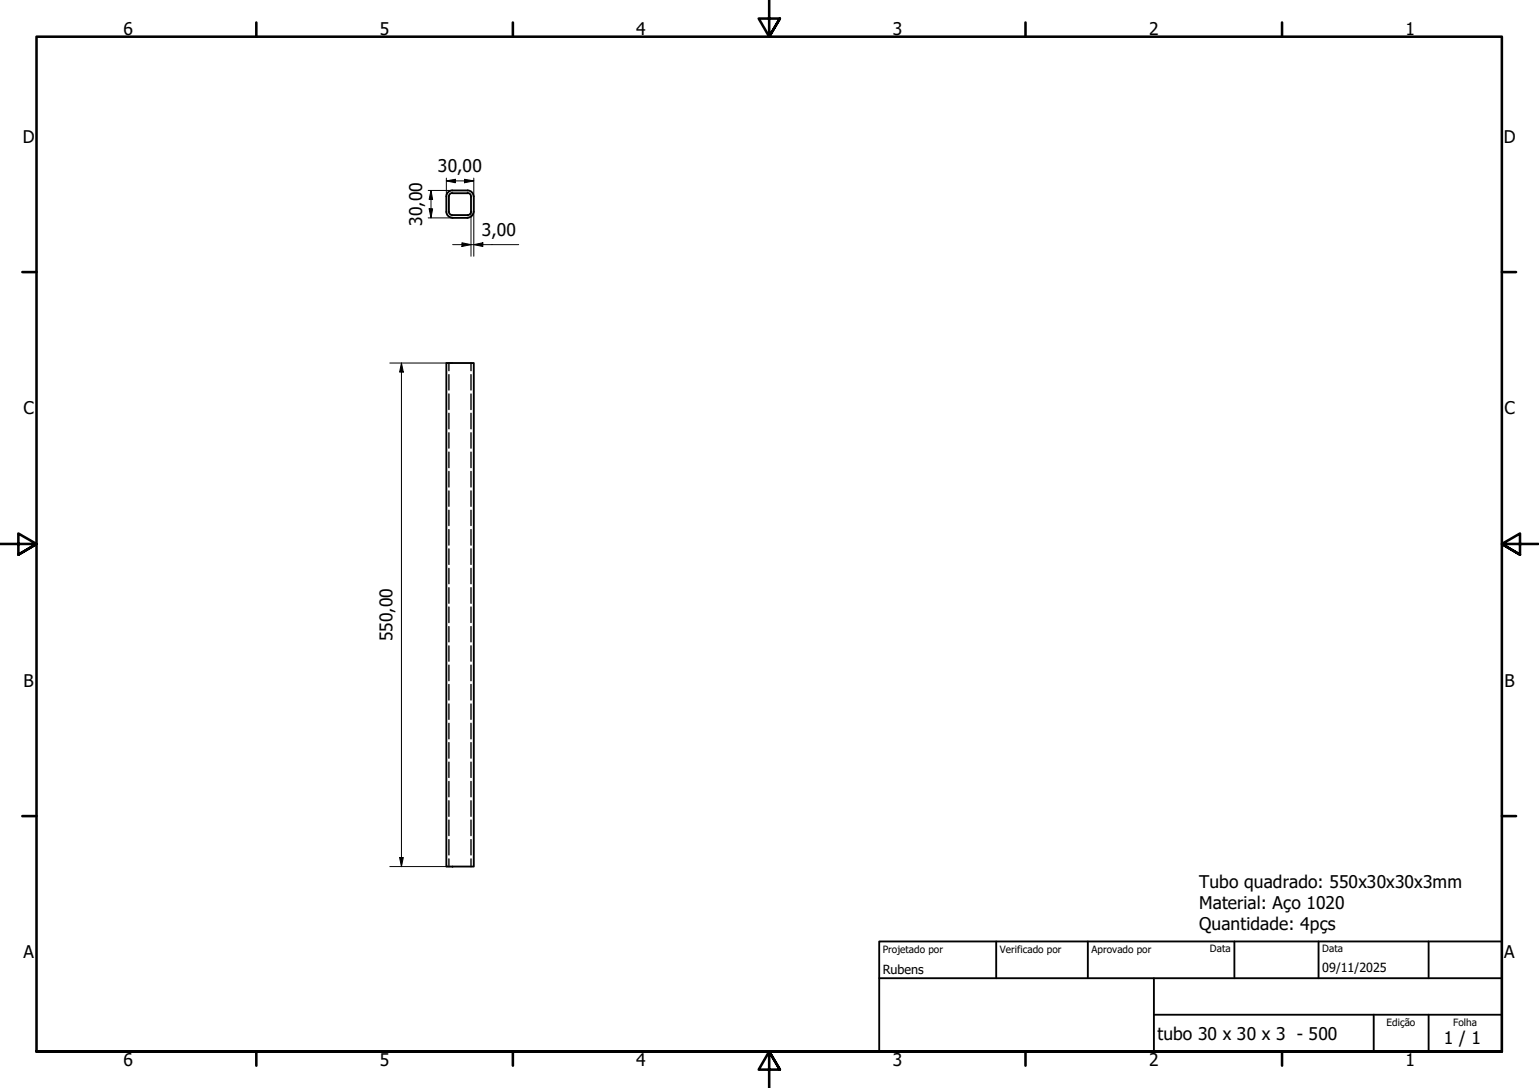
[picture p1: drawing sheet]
<svg xmlns="http://www.w3.org/2000/svg" width="420mm" height="297mm" viewBox="0 0 420 297" stroke-linecap="round" stroke-linejoin="round" font-family="sans-serif">
<!-- layer: Oculto (ISO) -->
<g fill="none" stroke="#000" stroke-width=".38">
<path d="M122.6 99.1v2.1M128.6 99.1v2.1M122.6 102.3v4.2M122.6 107.6v4.2M122.6 112.8v4.3M122.6 118.2v4.2M128.6 102.3v4.2M128.6 107.6v4.2M128.6 112.8v4.3M128.6 118.2v4.2M122.6 123.4v4.3M122.6 128.7v4.3"/>
<path d="M122.6 134v4.2M122.6 139.3v4.2M128.6 123.4v4.3M128.6 128.7v4.3M128.6 134v4.2M128.6 139.3v4.2M122.6 144.6v4.2M122.6 149.8v4.3M122.6 155.2v4.2M128.6 144.6v4.2M128.6 149.8v4.3M128.6 155.2v4.2"/>
<path d="M122.6 160.5v4.2M122.6 165.7v4.3M122.6 171.1v4.1M122.6 176.3v4.2M128.6 160.5v4.2M128.6 165.7v4.3M128.6 171.1v4.1M128.6 176.3v4.2M122.6 181.6v4.3M122.6 186.9v4.2M122.6 192.2v4.2M122.6 197.5v4.2"/>
<path d="M128.6 181.6v4.3M128.6 186.9v4.2M128.6 192.2v4.2M128.6 197.5v4.2M122.6 202.7v4.3M122.6 208.1v4.2M122.6 213.3v4.2M122.6 218.6v4.3M128.6 202.7v4.3M128.6 208.1v4.2M128.6 213.3v4.2M128.6 218.6v4.3"/>
<path d="M122.6 223.9v4.2M122.6 229.2v4.2M122.6 234.5v2.1M128.6 223.9v4.2M128.6 229.2v4.2M128.6 234.5v2.1"/>
</g>
<path d="M121.9 53.6v4.2a1.62 1.62 0 0 0 1.6 1.6M122.6 53.6v4.2a.92 .92 0 0 0 .9 .9M123.5 52a1.62 1.62 0 0 0-1.6 1.6M123.5 52.7a.92 .92 0 0 0-.9 .9M123.5 52h4.2a1.62 1.62 0 0 1 1.6 1.6M123.5 52.8h4.2M123.5 59.5h4.2M127.7 52.7a.92 .92 0 0 1 .9 .9M128.6 53.6v4.2a.92 .92 0 0 1-.9 .9h-4.2M129.3 57.8a1.62 1.62 0 0 1-1.6 1.6M129.3 53.6v4.2M121.9 99.1h7.4v137.5h-7.4z" fill="none" stroke="#000" stroke-width=".51"/>
<!-- layer: Borda (ISO) -->
<g fill="none" stroke="#000" stroke-width=".7">
<path d="M70 6.1v3.9M140 6.1v3.9M210 0v10l-2.9-4.9h5.8l-2.9 4.9 2.9-4.9M280 6.1v3.9M350 6.1v3.9M6.1 74.3h3.9M410 74.3h3.9M0 148.5h10l-5-2.8v5.7l5-2.9-5 2.9M420 148.5h-10l5-2.8v5.7l-5-2.9 5 2.9M6.1 222.8h3.9M410 222.8h3.9M10 287.1v-277.1h400v277.1h-400h400"/>
<path d="M70 287.1v3.8M140 287.1v3.8M212.9 292l-2.9-4.9 2.9 4.9h-5.8l2.9-4.9v9.9M280 287.1v3.8M350 287.1v3.8"/>
</g>
<path d="M240 257h170v30.1h-170zM272 257v10.1M297 257v10.1M337 257v10.1M360 257v10.1M390 257v10.1M240 267.1h170M315 277h95M315 267.1v20M375 277v10.1M390 277v10.1" fill="none" stroke="#000" stroke-width=".51"/>
<g fill="none" stroke="#000" stroke-width=".27">
<path d="M116.9 52h6.6M116.9 59.5h6.6M117.2 57h.9l-.4 2.5zM117.7 52l.4 2.5h-.9zM117.7 52v7.5M121.9 49.4l2.4-.5v1zM121.9 49.4h7.4M121.9 48.6v5M126.8 48.9l2.5 .5-2.5 .5zM128.6 57.8v12.2M129.3 48.6v5M129.3 57.8v12.2"/>
<path d="M123.6 66.8h18M126.1 66.3l2.5 .5-2.5 .5zM129.3 66.8l2.5-.5v1zM106.4 99.1h17.1M109.6 99.1l.5 2.5h-1zM109.6 99.1v137.5M106.4 236.6h17.1M109.1 234.1h1l-.5 2.5z"/>
</g>
<path d="M117.2 57h.9l-.4 2.5zM117.7 52l.4 2.5h-.9zM121.9 49.4l2.4-.5v1zM126.8 48.9l2.5 .5-2.5 .5zM126.1 66.3l2.5 .5-2.5 .5zM129.3 66.8l2.5-.5v1zM109.6 99.1l.5 2.5h-1zM109.1 234.1h1l-.5 2.5z" fill="#000"/>
<g font-size="4.8">
<text x="33.7" y="9.6">6</text>
<text x="103.7" y="9.6">5</text>
<text x="173.7" y="9.6">4</text>
<text x="243.7" y="9.6">3</text>
<text x="313.7" y="9.6">2</text>
<text x="383.7" y="9.6">1</text>
<text x="6.2" y="38.9">D</text>
<text x="410.5" y="38.9">D</text>
<text x="119.6" y="47">30,00</text>
<text x="115.3" y="61.7" transform="rotate(-90 115.3 61.7)">30,00</text>
<text x="131.5" y="64.4">3,00</text>
<text x="6.4" y="113.1">C</text>
<text x="410.7" y="113.1">C</text>
<text x="107.2" y="175.1" transform="rotate(-90 107.2 175.1)">550,00</text>
<text x="6.4" y="187.4">B</text>
<text x="410.7" y="187.4">B</text>
<text x="327.4" y="242.4">Tubo quadrado: 550x30x30x3mm</text>
<text x="327.4" y="248.2">Material: Aço 1020</text>
<text x="327.4" y="253.9">Quantidade: 4pçs</text>
<text x="6.4" y="261.7">A</text>
<text x="410.7" y="261.7">A</text>
<text x="316" y="283.8">tubo 30 x 30 x 3 - 500</text>
<text x="394.2" y="285">1 / 1</text>
<text x="33.7" y="290.9">6</text>
<text x="103.7" y="290.9">5</text>
<text x="173.7" y="290.9">4</text>
<text x="243.7" y="290.9">3</text>
<text x="313.7" y="290.9">2</text>
<text x="383.7" y="290.9">1</text>
</g>
<g font-size="3.4">
<text x="241" y="266">Rubens</text>
<text x="361" y="265.5">09/11/2025</text>
</g>
<g font-size="2.7">
<text x="241" y="260.1">Projetado por</text>
<text x="273" y="260.1">Verificado por</text>
<text x="298" y="260.1">Aprovado por</text>
<text x="330.3" y="260">Data</text>
<text x="361" y="260">Data</text>
<text x="378.5" y="280.2">Edição</text>
<text x="396.7" y="280.1">Folha</text>
</g>
</svg>
